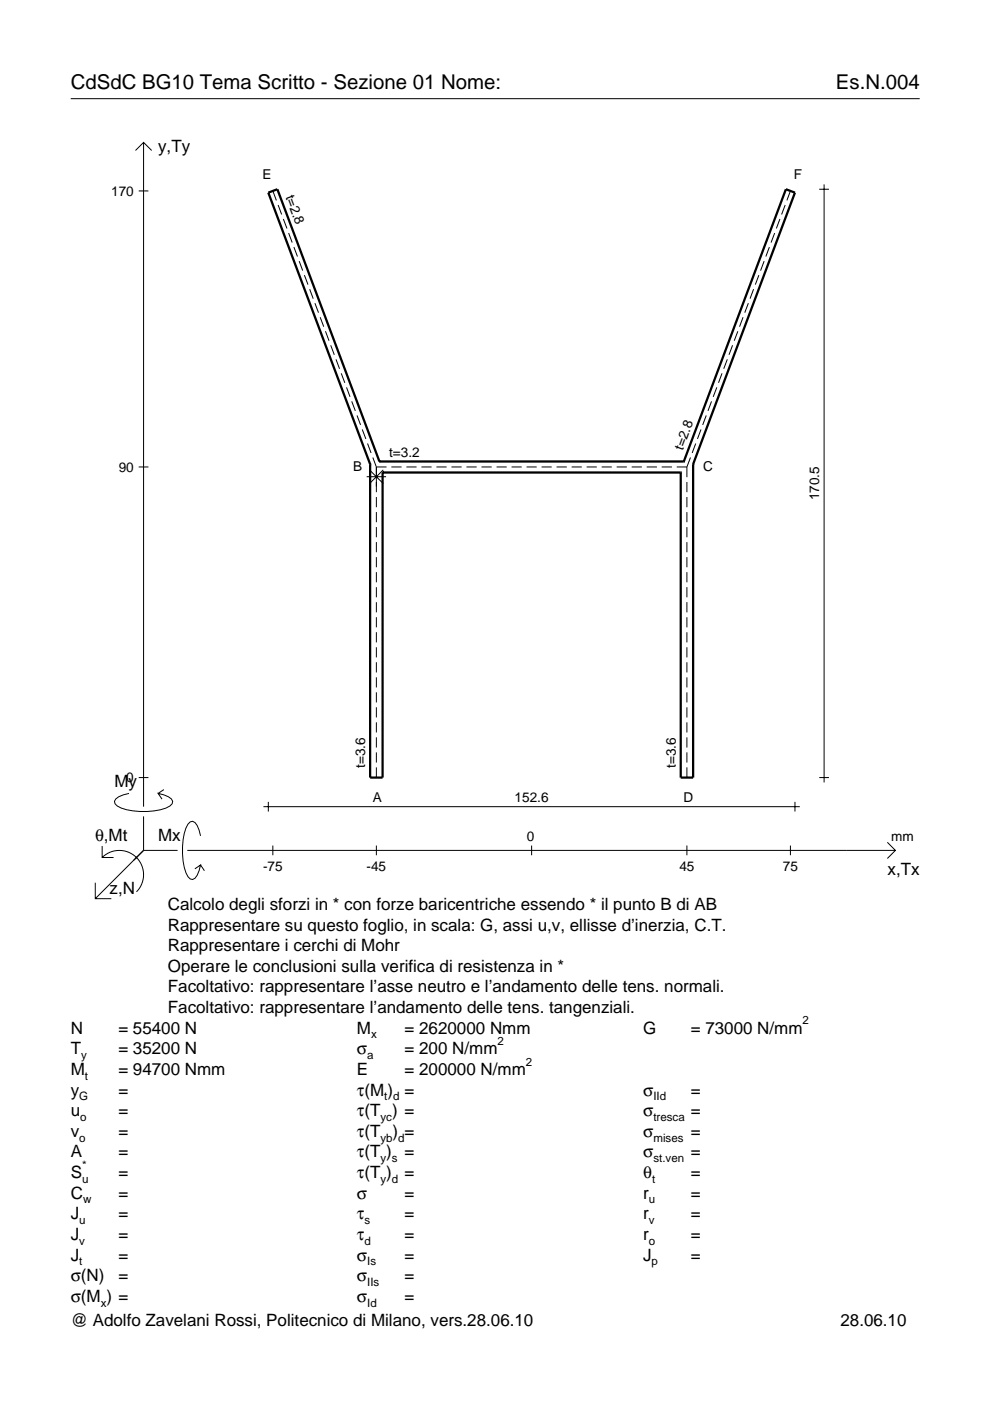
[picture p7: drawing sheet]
<svg xmlns="http://www.w3.org/2000/svg" width="210mm" height="297mm" viewBox="0 0 210 297" stroke-linecap="round" stroke-linejoin="round" font-family="sans-serif">
<g fill="none" stroke="#000" stroke-width=".21">
<path d="M15 20.9h180M28.7 31.9l1.7-1.7 1.8 1.7M30.4 30.2v140.8M174.7 39.1v126.8M29.4 40.5h2.1M57.8 40.5l.8 2M59 43.5l.7 2M60.1 46.4l.7 2M61.2 49.4l.7 2M62.3 52.4l.8 2M63.4 55.4l.8 2M64.5 58.3l.8 2"/>
<path d="M160.9 58.3l-.8 2M162 55.4l-.7 2M163.1 52.4l-.7 2M164.2 49.4l-.7 2M165.4 46.4l-.8 2M166.5 43.5l-.8 2M167.6 40.5l-.8 2M173.7 40.1h2.1M65.7 61.3l.7 2M66.8 64.3l.7 2M67.9 67.3l.7 2M69 70.2l.8 2"/>
<path d="M70.1 73.2l.8 2M71.2 76.2l.8 2M72.3 79.2l.8 2M153.1 79.2l-.8 2M154.2 76.2l-.8 2M155.3 73.2l-.7 2M156.4 70.2l-.7 2M157.5 67.3l-.7 2M158.7 64.3l-.8 2M159.8 61.3l-.8 2M29.4 99h2.1M73.5 82.1l.7 2"/>
<path d="M74.6 85.1l.7 2M75.7 88.1l.7 2M76.8 91.1l.8 2M77.9 94l.8 2M78.3 99.6l3 2.9M79 97l.8 2M79.8 99h2.1M79.8 99v5.4M81.3 99.6l-3 2.9M83 99h2.1M86.2 99h2.1M89.3 99h2.2"/>
<path d="M92.5 99h2.2M95.7 99h2.2M98.9 99h2.2M102.1 99h2.1M105.3 99h2.1M108.5 99h2.1M111.6 99h2.2M114.8 99h2.2M118 99h2.2M121.2 99h2.1M124.4 99h2.1M127.6 99h2.1"/>
<path d="M130.7 99h2.2M133.9 99h2.2M137.1 99h2.2M140.3 99h2.2M143.5 99h2.1M145.6 99v2.2M146.4 97l-.8 2M147.5 94l-.7 2M148.6 91.1l-.7 2M149.7 88.1l-.7 2M150.9 85.1l-.8 2M152 82.1l-.8 2"/>
<path d="M77.7 101.1h4.2M79.8 105.4v2.1M79.8 108.6v2.1M79.8 111.8v2.1M79.8 114.9v2.2M79.8 118.1v2.2M145.6 102.2v2.2M145.6 105.4v2.1M145.6 108.6v2.1M145.6 111.8v2.1M145.6 114.9v2.2M145.6 118.1v2.2"/>
<path d="M79.8 121.3v2.2M79.8 124.5v2.1M79.8 127.7v2.1M79.8 130.9v2.1M79.8 134v2.2M79.8 137.2v2.2M145.6 121.3v2.2M145.6 124.5v2.1M145.6 127.7v2.1M145.6 130.9v2.1M145.6 134v2.2M145.6 137.2v2.2"/>
<path d="M79.8 140.4v2.2M79.8 143.6v2.2M79.8 146.8v2.1M79.8 150v2.1M79.8 153.2v2.1M79.8 156.3v2.2M79.8 159.5v2.2M145.6 140.4v2.2M145.6 143.6v2.2M145.6 146.8v2.1M145.6 150v2.1M145.6 153.2v2.1"/>
<path d="M145.6 156.3v2.2M145.6 159.5v2.2M21.7 179.4v2.4h2.4M27.3 168.2a3.6 3.6 0 0 0-3 1.7l.1 .5a5.6 5.6 0 0 0 3.8 1.5 13.4 13.4 0 0 0 7.8-1l.5-.5 .1-.5a3.6 3.6 0 0 0-3.1-1.7l.8 1.2M29.4 164.9h2.1M30.4 173.1v7.2M34.7 167.4l-1.2 .8M42.5 177.2a3.6 3.6 0 0 0-1.7-3.1l-.5 .2a5.7 5.7 0 0 0-1.5 3.7 13.3 13.3 0 0 0 1 7.9l.5 .5 .5 .1a3.6 3.6 0 0 0 1.7-3.1l-1.2 .8M55.9 171h113.7M56.9 170v2.1M57.8 179.3v2M79.8 162.7v2.2"/>
<path d="M79.8 179.3v2M112.7 179.3v2M145.6 162.7v2.2M145.6 179.3v2M167.6 179.3v2M168.5 170v2.1M173.7 164.9h2.1M188.1 178.6l1.7 1.7-1.7 1.7M20.2 187.2v3.3h3.4M21.7 181.8a5.1 5.1 0 0 1 7.2 0 5.1 5.1 0 0 1 0 7.3M30.4 180.3l-10.2 10.2M30.4 180.3h7.2"/>
<path d="M39.7 180.3h150.1M42.5 183.4l.8 1.2"/>
</g>
<path d="M78.5 98.4h.1M78.5 98.4v66.5h2.6v-64.7M80.4 97.8h.1M80.4 97.8h64.6M80.4 97.8l-21.6-57.7-1.9 .7 21.6 57.6M145 97.8h.1M145 97.8l21.6-57.7 1.9 .7-21.5 57.6M147 98.4h.1M147 98.4v66.5h-2.7v-64.7M81.1 100.2h.1M81.1 100.2h63.2M144.3 100.2h.1" fill="none" stroke="#000" stroke-width=".48"/>
<g font-size="4.3">
<text x="15" y="18.9">CdSdC BG10 Tema Scritto - Sezione 01 Nome:</text>
<text x="177.2" y="18.9">Es.N.004</text>
</g>
<g font-size="3.6">
<text x="33.5" y="32.3">y,Ty</text>
<text x="24.3" y="166.9">My</text>
<text x="20.1" y="178.2">θ,Mt</text>
<text x="33.5" y="178.2">Mx</text>
<text x="188.2" y="185.5">x,Tx</text>
<text x="23.2" y="189.6">z,N</text>
<text x="35.6" y="192.9">Calcolo degli sforzi in * con forze baricentriche essendo * il punto B di AB</text>
<text x="35.6" y="197.3">Rappresentare su questo foglio, in scala: G, assi u,v, ellisse d’inerzia, C.T.</text>
<text x="35.6" y="201.7">Rappresentare i cerchi di Mohr</text>
<text x="35.6" y="206">Operare le conclusioni sulla verifica di resistenza in *</text>
<text x="35.6" y="210.4">Facoltativo: rappresentare l’asse neutro e l’andamento delle tens. normali.</text>
<text x="35.6" y="214.8">Facoltativo: rappresentare l’andamento delle tens. tangenziali.</text>
<text x="15" y="219.2">N</text>
<text x="25.1" y="219.2">= 55400 N</text>
<text x="75.7" y="219.2">M</text>
<text x="85.8" y="219.2">= 2620000 Nmm</text>
<text x="136.4" y="219.2">G</text>
<text x="146.5" y="219.2">= 73000 N/mm</text>
<text x="15" y="227.9">M</text>
<text x="15" y="223.5">T</text>
<text x="25.1" y="223.5">= 35200 N</text>
<text x="25.1" y="227.9">= 94700 Nmm</text>
<text x="75.7" y="223.5">σ</text>
<text x="75.7" y="227.9">E</text>
<text x="85.8" y="223.5">= 200 N/mm</text>
<text x="85.8" y="227.9">= 200000 N/mm</text>
<text x="15" y="232.3">y</text>
<text x="25.1" y="232.3">=</text>
<text x="75.7" y="232.3">τ(M ) =</text>
<text x="136.4" y="232.3">σ</text>
<text x="146.5" y="232.3">=</text>
<text x="15" y="236.7">u</text>
<text x="25.1" y="236.7">=</text>
<text x="75.7" y="236.7">τ(T ) =</text>
<text x="136.4" y="236.7">σ</text>
<text x="146.5" y="236.7">=</text>
<text x="15" y="241">v</text>
<text x="15" y="245.4">A</text>
<text x="25.1" y="241">=</text>
<text x="25.1" y="245.4">=</text>
<text x="75.7" y="245.4">τ(T )</text>
<text x="75.7" y="241">τ(T</text>
<text x="83.3" y="241">) =</text>
<text x="85.8" y="245.4">=</text>
<text x="136.4" y="241">σ</text>
<text x="136.4" y="245.4">σ</text>
<text x="146.5" y="241">=</text>
<text x="146.5" y="245.4">=</text>
<text x="15" y="249.8">S</text>
<text x="25.1" y="249.8">=</text>
<text x="75.7" y="249.8">τ(T )</text>
<text x="85.8" y="249.8">=</text>
<text x="136.4" y="249.8">θ</text>
<text x="146.5" y="249.8">=</text>
<text x="15" y="254.2">C</text>
<text x="25.1" y="254.2">=</text>
<text x="75.7" y="254.2">σ</text>
<text x="85.8" y="254.2">=</text>
<text x="136.4" y="254.2">r</text>
<text x="146.5" y="254.2">=</text>
<text x="15" y="258.5">J</text>
<text x="15" y="262.9">J</text>
<text x="25.1" y="258.5">=</text>
<text x="25.1" y="262.9">=</text>
<text x="75.7" y="258.5">τ</text>
<text x="75.7" y="262.9">τ</text>
<text x="85.8" y="258.5">=</text>
<text x="85.8" y="262.9">=</text>
<text x="136.4" y="258.5">r</text>
<text x="136.4" y="262.9">r</text>
<text x="146.5" y="258.5">=</text>
<text x="146.5" y="262.9">=</text>
<text x="15" y="267.3">J</text>
<text x="25.1" y="267.3">=</text>
<text x="75.7" y="267.3">σ</text>
<text x="85.8" y="267.3">=</text>
<text x="136.4" y="267.3">J</text>
<text x="146.5" y="267.3">=</text>
<text x="15" y="271.7">σ(N)</text>
<text x="25.1" y="271.7">=</text>
<text x="75.7" y="271.7">σ</text>
<text x="85.8" y="271.7">=</text>
<text x="15" y="281.2">@ Adolfo Zavelani Rossi, Politecnico di Milano, vers.28.06.10</text>
<text x="15" y="276">σ(M ) =</text>
<text x="75.7" y="276">σ</text>
<text x="85.8" y="276">=</text>
<text x="178.2" y="281.2">28.06.10</text>
</g>
<g font-size="2.9">
<text x="23.6" y="41.5">170</text>
<text x="55.7" y="37.9">E</text>
<text x="60.5" y="41.7" transform="rotate(69 60.5 41.7)">t=2.8</text>
<text x="168.3" y="37.9">F</text>
<text x="144.7" y="95.6" transform="rotate(-69 144.7 95.6)">t=2.8</text>
<text x="25.2" y="100">90</text>
<text x="74.9" y="99.9">B</text>
<text x="82.5" y="96.8">t=3.2</text>
<text x="149.1" y="99.9">C</text>
<text x="173.7" y="106.1" transform="rotate(-90 173.7 106.1)">170.5</text>
<text x="26.8" y="165.9">0</text>
<text x="77.4" y="162.8" transform="rotate(-90 77.4 162.8)">t=3.6</text>
<text x="143.3" y="162.8" transform="rotate(-90 143.3 162.8)">t=3.6</text>
<text x="79" y="169.9">A</text>
<text x="109.1" y="170">152.6</text>
<text x="144.9" y="169.9">D</text>
<text x="111.7" y="178.2">0</text>
<text x="189" y="178.2">mm</text>
<text x="55.8" y="184.7">-75</text>
<text x="77.7" y="184.7">-45</text>
<text x="144" y="184.7">45</text>
<text x="166" y="184.7">75</text>
</g>
<g font-size="2.4">
<text x="78.7" y="220.2">x</text>
<text x="105.5" y="221.5">2</text>
<text x="170.2" y="217.2">2</text>
<text x="17.2" y="224.5">y</text>
<text x="77.9" y="224.5">a</text>
<text x="111.5" y="225.9">2</text>
<text x="16.8" y="233.3">G</text>
<text x="18" y="228.9">t</text>
<text x="81.5" y="233.3">t d</text>
<text x="138.5" y="233.3">IId</text>
<text x="17" y="237.7">o</text>
<text x="80.7" y="237.7">yc</text>
<text x="138.5" y="237.7">tresca</text>
<text x="16.8" y="242">o</text>
<text x="80.7" y="242">yb d</text>
<text x="138.5" y="242">mises</text>
<text x="17.4" y="250.8">u</text>
<text x="17.4" y="247.8">*</text>
<text x="80.7" y="246.4">y s</text>
<text x="80.7" y="250.8">y d</text>
<text x="138.2" y="250.8">t</text>
<text x="138.5" y="246.4">st.ven</text>
<text x="17.6" y="255.2">w</text>
<text x="137.6" y="255.2">u</text>
<text x="16.8" y="259.5">u</text>
<text x="16.8" y="263.9">v</text>
<text x="77.3" y="259.5">s</text>
<text x="77.3" y="263.9">d</text>
<text x="137.6" y="259.5">v</text>
<text x="137.6" y="263.9">o</text>
<text x="16.8" y="268.3">t</text>
<text x="77.9" y="268.3">Is</text>
<text x="138.2" y="268.3">p</text>
<text x="77.9" y="272.7">IIs</text>
<text x="21.4" y="277">x</text>
<text x="77.9" y="277">Id</text>
</g>
</svg>
